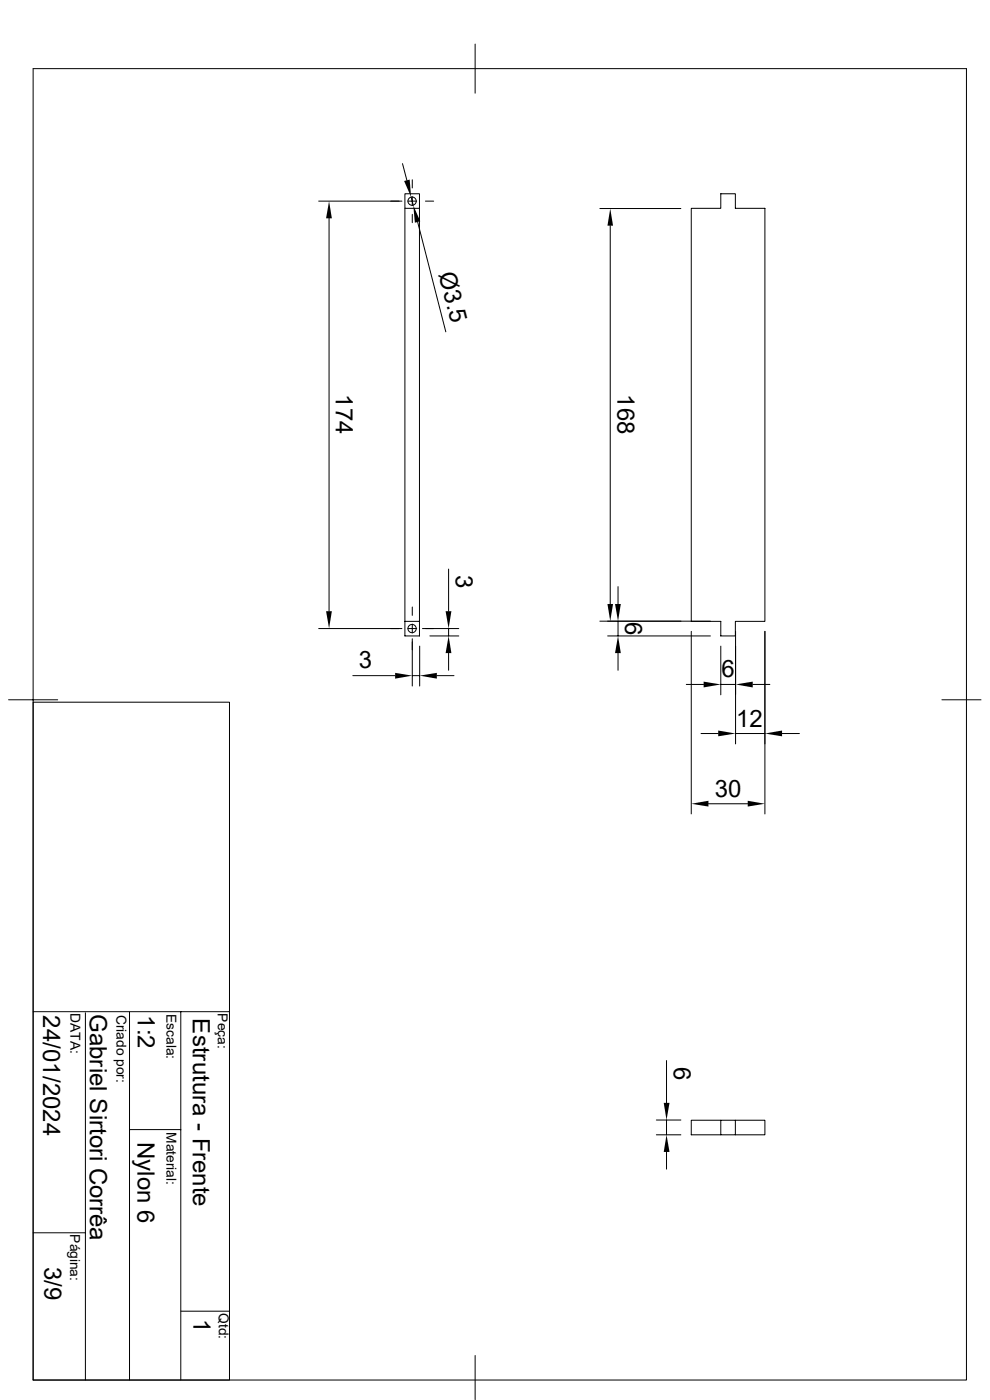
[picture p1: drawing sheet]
<svg xmlns="http://www.w3.org/2000/svg" width="210mm" height="297mm" viewBox="0 0 210 297" stroke-linecap="round" stroke-linejoin="round" font-family="sans-serif">
<g fill="none" stroke="#000" stroke-width=".21">
<path d="M7 14.6h198v278.2h-198zM100.8 9.4v10.4M85.4 34.7l.9 3.6M87.5 38.1v1.8M67.6 42.7h17.7M69.8 46.3v83.4M85.9 41.1h3.1v3.1h-3.1zM85.9 44.2v90.7h3.1v-90.7M86.5 42.7h1.9M87.2 41.8l.5 1.8M87.5 41.7v1.9M87.5 45.5v1.7"/>
<path d="M88.6 47.1l6 23.3M90.3 42.7h1.7M127.3 44.2h17.1M129.5 47.9v80.2M146.6 44.2h6.3v-3.1h3.1v3.1h6.3v87.6h-6.3v3.1h-3.1v-3.1h-6.3zM67.6 133.3h17.7M85.9 131.8h3.1M86.5 133.4h1.9M87.5 128.8v1.8M87.5 132.4v1.9M87.5 135.5v10M89 137.1v8.4"/>
<path d="M89.6 133.4h7.7M91.2 134.9h6.1M95.2 120.7v9M95.2 133.4v1.5M95.2 138.6v3.6M127.3 131.8h23.4M128.9 134.9h21.8M131.1 124.5v3.6M131.1 131.8v3.1M131.1 138.6v3.6M146.6 133.9v38.8M152.9 137.1v10.3"/>
<path d="M156 133.9v23.9M162.3 133.9v38.8M1.8 148.5h10.4M7 149h41.7v143.8h-41.7zM74.8 143.3h9M87.5 143.3h1.5M92.7 143.3h3.6M145.6 145.2h3.7M148.7 155.6h3.7M152.9 145.2h3.1M156 155.6h6.3M159.7 145.2h3.6"/>
<path d="M165.9 155.6h3.7M199.8 148.5h8.3M150.3 170.5h8.3M7 214.6h41.7M18.1 214.9v77.9M27.5 214.8v78M38.4 214.6v78.1M27.5 239.6h10.9M139.2 237.6h5.2M141.4 225v9M141.4 237.6v3.1M152.9 237.7h-6.3v3h6.3"/>
<path d="M156 237.7h6.3v3h-9.4v-3h3.1v3M139.2 240.7h5.2M141.4 244.4v3.6M7 261.5h11.1M38.4 278.2h10.3M100.8 287.6v9.3"/>
<circle cx="87.4" cy="42.7" r=".88"/>
<circle cx="87.4" cy="133.3" r=".88"/>
</g>
<g fill="#000">
<path d="M85.7 38.4l1.2-.3 .3 3.7zM69.8 42.7l.6 3.6h-1.2zM87.7 43.6l1.5 3.3-1.2 .3zM129.5 44.2l.5 3.7h-1.1zM69.2 129.7h1.2l-.6 3.6zM95.2 134.9l.6 3.7h-1.3zM94.5 129.7h1.3l-.6 3.6zM128.9 128.1h1.1l-.5 3.7zM130.5 128.1h1.2l-.6 3.7zM131.1 134.9l.6 3.7h-1.2zM83.8 142.7l3.7 .6-3.7 .7zM89 143.3l3.7-.6v1.3z"/>
<path d="M149.3 144.6l3.6 .6-3.6 .6zM152.4 155l3.6 .6-3.6 .6zM156 145.2l3.7-.6v1.2zM162.3 155.6l3.6-.6v1.2zM146.6 170.5l3.7-.6v1.2zM158.6 169.9l3.7 .6-3.7 .6zM140.8 234h1.2l-.6 3.6zM141.4 240.7l.6 3.7h-1.2z"/>
</g>
<g font-size="5.1">
<text x="93.1" y="58.1" transform="rotate(76 93.1 58.1)">Ø3.5</text>
<text x="71.2" y="83.6" transform="rotate(90 71.2 83.6)">174</text>
<text x="131" y="83.6" transform="rotate(90 131 83.6)">168</text>
<text x="96.7" y="122" transform="rotate(90 96.7 122)">3</text>
<text x="132.6" y="132" transform="rotate(90 132.6 132)">6</text>
<text x="76.1" y="141.8">3</text>
<text x="153.1" y="143.7">6</text>
<text x="156.2" y="154.1">12</text>
<text x="151.6" y="169">30</text>
<text x="9.1" y="215.4" transform="rotate(90 9.1 215.4)">24/01/2024</text>
<text x="19.1" y="215.1" transform="rotate(90 19.1 215.1)">Gabriel Sirtori Corrêa</text>
<text x="29.3" y="215.4" transform="rotate(90 29.3 215.4)">1:2</text>
<text x="40.9" y="216" transform="rotate(90 40.9 216)">Estrutura - Frente</text>
<text x="142.9" y="226.3" transform="rotate(90 142.9 226.3)">6</text>
<text x="29.2" y="242.3" transform="rotate(90 29.2 242.3)">Nylon 6</text>
<text x="9.4" y="268.8" transform="rotate(90 9.4 268.8)">3/9</text>
<text x="41" y="279.7" transform="rotate(90 41 279.7)">1</text>
</g>
<g font-size="2.9">
<text x="14.9" y="215" transform="rotate(90 14.9 215)">DATA:</text>
<text x="24.7" y="215.3" transform="rotate(90 24.7 215.3)">Criado por:</text>
<text x="35.3" y="215.2" transform="rotate(90 35.3 215.2)">Escala:</text>
<text x="46.2" y="215" transform="rotate(90 46.2 215)">Peça:</text>
<text x="35.3" y="240.2" transform="rotate(90 35.3 240.2)">Material:</text>
<text x="14.9" y="261.9" transform="rotate(90 14.9 261.9)">Página:</text>
<text x="46.4" y="278.6" transform="rotate(90 46.4 278.6)">Qtd:</text>
</g>
</svg>
